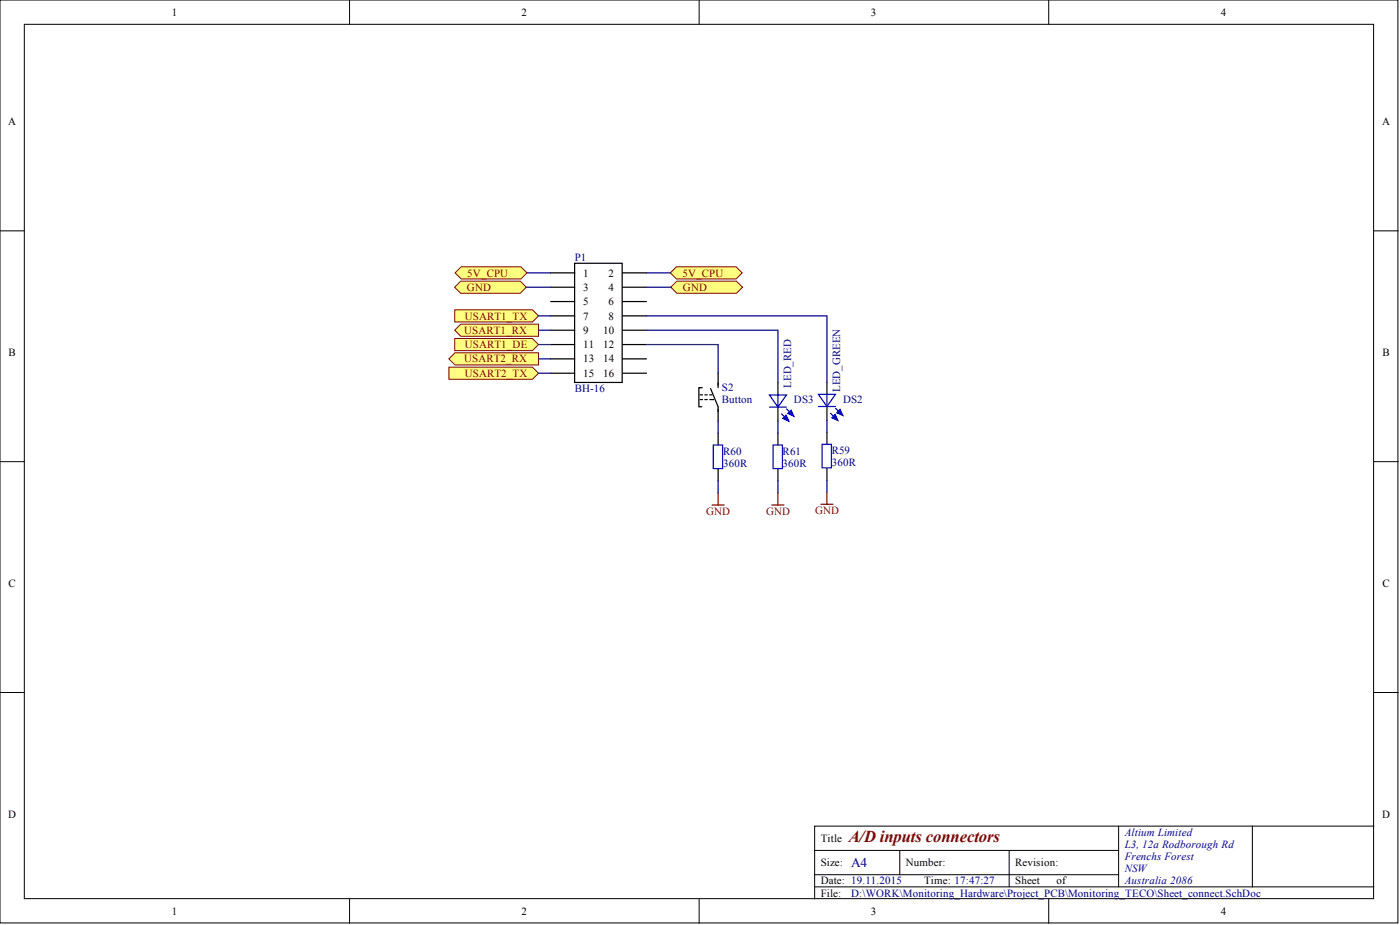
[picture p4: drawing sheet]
<svg xmlns="http://www.w3.org/2000/svg" width="292mm" height="193mm" viewBox="0 0 292 193" stroke-linecap="round" stroke-linejoin="round" font-family="sans-serif">
<g fill="#fff" stroke="#000" stroke-width=".21">
<path d="M0 0h291.7v192.5h-291.7z"/>
<path d="M5.1 5.1h281.5v182.4h-281.5z"/>
</g>
<g fill="none" stroke="#000" stroke-width=".21">
<path d="M72.9 0v5.1M145.9 0v5.1M218.8 0v5.1M0 48.2h5.1M286.7 48.2h5M0 96.3h5.1M286.7 96.3h5M0 144.5h5.1M286.7 144.5h5M170 177.4h63.4M187.7 177.4v5.1M210.6 177.4v7.6"/>
<path d="M233.4 172.3v12.7M261.3 172.3h-91.3v15.2M286.7 172.3h-25.4v12.7M72.9 187.5v5.1M145.9 187.5v5.1M170 185h116.7M170 182.5h63.4M218.8 187.5v5.1"/>
</g>
<g fill="none" stroke="#000" stroke-width=".25">
<path d="M114.9 56.9h5M114.9 59.9h5M119.9 54.9h9.9v24.9h-9.9zM129.9 56.9h5M129.9 59.9h5M114.9 62.9h5M114.9 65.9h5M114.9 68.9h5M114.9 71.9h5M114.9 74.9h5M114.9 77.9h5M129.9 62.9h5"/>
<path d="M129.9 65.9h5M129.9 68.9h5M129.9 71.9h5M129.9 74.9h5M129.9 77.9h5"/>
</g>
<g fill="#ffff80" stroke="#800000" stroke-width=".21">
<path d="M139.9 56.9l1.2-1.2h12.5l1.3 1.2-1.3 1.3h-12.5z" fill-rule="evenodd"/>
<path d="M95 56.9l1.2-1.2h12.5l1.2 1.2-1.2 1.3h-12.5z" fill-rule="evenodd"/>
<path d="M94.9 59.9l1.2-1.2h12.5l1.2 1.2-1.2 1.3h-12.5z" fill-rule="evenodd"/>
<path d="M140 59.9l1.2-1.2h12.5l1.2 1.2-1.2 1.3h-12.5z" fill-rule="evenodd"/>
<path d="M94.9 64.6h16.2l1.3 1.3-1.3 1.3h-16.2z" fill-rule="evenodd"/>
<path d="M94.9 68.9l1.2-1.3h16.3v2.6h-16.3z" fill-rule="evenodd"/>
<path d="M94.9 70.6h16.2l1.3 1.3-1.3 1.2h-16.2z" fill-rule="evenodd"/>
<path d="M93.7 76.6h17.4l1.3 1.3-1.3 1.2h-17.4z" fill-rule="evenodd"/>
<path d="M93.7 74.9l1.2-1.3h17.5v2.5h-17.5z" fill-rule="evenodd"/>
</g>
<path d="M171.3 105.2h2.5M172.5 102.7v2.5" fill="none" stroke="#800000" stroke-width=".25"/>
<path d="M162.3 90.4v2.4M162.3 97.8v2.5" fill="none" stroke="#000" stroke-width=".25"/>
<path d="M161.3 92.8h1.9v5h-1.9zM164.1 85.3l1.3 1.3" fill="none" stroke="#00f" stroke-width=".25"/>
<path d="M164.3 86.2l.7-.7 .7 1.4z" fill="#00f"/>
<path d="M164.3 86.2l.7-.7 .7 1.4z" fill="none" stroke="#00f" stroke-width=".21"/>
<path d="M162.3 79.9v2.5M162.3 84.9v2.9" fill="none" stroke="#000" stroke-width=".25"/>
<path d="M160.5 82.4h3.6l-1.8 2.5zM160.5 84.9h3.6M162.3 82.4v2.5M163.1 86.4l1.3 1.2" fill="none" stroke="#00f" stroke-width=".25"/>
<path d="M163.3 87.3l.7-.7 .6 1.3z" fill="#00f"/>
<path d="M163.3 87.3l.7-.7 .6 1.3z" fill="none" stroke="#00f" stroke-width=".21"/>
<path d="M174.3 85.2l1.4 1.3" fill="none" stroke="#00f" stroke-width=".25"/>
<path d="M175.3 85.4l.6 1.3-1.3-.6z" fill="#00f"/>
<path d="M175.3 85.4l.6 1.3-1.3-.6z" fill="none" stroke="#00f" stroke-width=".21"/>
<path d="M172.5 79.7v2.5M172.5 84.7v3" fill="none" stroke="#000" stroke-width=".25"/>
<path d="M170.8 82.3h3.5l-1.8 2.5zM170.8 84.8h3.5M172.5 82.3v2.5M173.3 86.2l1.3 1.3" fill="none" stroke="#00f" stroke-width=".25"/>
<path d="M173.5 87.2l.8-.8 .6 1.4z" fill="#00f"/>
<path d="M173.5 87.2l.8-.8 .6 1.4z" fill="none" stroke="#00f" stroke-width=".21"/>
<path d="M148.6 105.4h2.5M149.8 102.8v2.6M161 105.4h2.6M162.3 102.8v2.6" fill="none" stroke="#800000" stroke-width=".25"/>
<g fill="none" stroke="#000" stroke-width=".25">
<path d="M149.8 77.9v3M146.1 82.4h.5M146.1 83.4h.5M146.5 80.9h-.7v4h.6M147.1 82.4h.5M147.1 83.4h.5M148.1 82.4h.5M148.1 83.4h.8M148.3 81.1l1.5 3.8v2.9M149.8 90.4v2.4M149.8 97.8v2.5M172.5 90.2v2.5"/>
<path d="M172.5 97.7v2.5"/>
</g>
<path d="M148.8 92.8h2v5h-2zM171.5 92.7h2v4.9h-2z" fill="none" stroke="#00f" stroke-width=".25"/>
<g fill="none" stroke="#000080" stroke-width=".25">
<path d="M109.8 59.9h5.1M109.9 56.9h5M134.9 56.9h5M134.9 59.9h5.1M112.4 65.9h2.5M112.4 68.9h2.5M112.4 71.9h2.5M112.4 74.9h2.5M112.4 77.9h2.5M134.9 65.9h37.6v13.8M134.9 68.9h27.4v11M134.9 71.9h14.9v6"/>
<path d="M149.8 87.8v2.6M162.3 87.8v2.6M172.5 87.7v2.5M149.8 100.3v2.5M162.3 100.3v2.5M172.5 100.2v2.5"/>
</g>
<text font-size="3.5" fill="#800000" x="177.1" y="175.6">A/D inputs connectors</text>
<text font-size="2.8" fill="#000080" x="177.6" y="180.9">A4</text>
<g font-size="2.3">
<text x="35.9" y="3.3">1</text>
<text x="108.8" y="3.3">2</text>
<text x="181.7" y="3.3">3</text>
<text x="254.7" y="3.3">4</text>
<text x="1.7" y="26.1">A</text>
<text x="288.4" y="26.1">A</text>
<text x="121.7" y="57.7">1</text>
<text x="126.9" y="57.7">2</text>
<text x="121.7" y="60.7">3</text>
<text x="121.7" y="63.7">5</text>
<text x="126.9" y="60.7">4</text>
<text x="126.9" y="63.7">6</text>
<text x="121.7" y="66.7">7</text>
<text x="121.7" y="69.7">9</text>
<text x="125.8" y="69.7">10</text>
<text x="126.9" y="66.7">8</text>
<text x="1.8" y="74.3">B</text>
<text x="121.7" y="72.7">11</text>
<text x="121.7" y="75.6">13</text>
<text x="125.8" y="72.7">12</text>
<text x="125.8" y="75.6">14</text>
<text x="288.4" y="74.3">B</text>
<text x="121.7" y="78.7">15</text>
<text x="125.8" y="78.7">16</text>
<text x="1.8" y="122.4">C</text>
<text x="288.4" y="122.4">C</text>
<text x="1.7" y="170.6">D</text>
<text x="288.4" y="170.6">D</text>
<text x="171.2" y="175.6">Title</text>
<text x="171.2" y="180.7">Size:</text>
<text x="171.2" y="184.5">Date: 19.11.2015</text>
<text x="189" y="180.7">Number:</text>
<text x="192.8" y="184.5">Time: 17:47:27</text>
<text x="211.8" y="180.7">Revision:</text>
<text x="211.8" y="184.5">Sheet</text>
<text x="220.5" y="184.5">of</text>
<text x="35.9" y="190.8">1</text>
<text x="108.8" y="190.8">2</text>
<text x="171.2" y="187">File:</text>
<text x="181.7" y="190.8">3</text>
<text x="254.7" y="190.8">4</text>
</g>
<g font-size="2.3" fill="#800000">
<text x="97.5" y="57.7">5V_CPU</text>
<text x="142.4" y="57.7">5V_CPU</text>
<text x="97.4" y="60.7">GND</text>
<text x="142.5" y="60.7">GND</text>
<text x="96.8" y="69.7">USART1_RX</text>
<text x="97" y="66.7">USART1_TX</text>
<text x="96.8" y="75.6">USART2_RX</text>
<text x="97" y="72.7">USART1_DE</text>
<text x="97" y="78.7">USART2_TX</text>
<text x="147.3" y="107.4">GND</text>
<text x="159.8" y="107.4">GND</text>
<text x="170.1" y="107.2">GND</text>
</g>
<g font-size="2.3" fill="#000080">
<text x="119.9" y="54.4">P1</text>
<text x="119.9" y="81.9">BH-16</text>
<text x="150.6" y="81.6">S2</text>
<text x="165.1" y="80.9" transform="rotate(-90 165.1 80.9)">LED_RED</text>
<text x="175.3" y="81.8" transform="rotate(-90 175.3 81.8)">LED_GREEN</text>
<text x="150.6" y="84.1">Button</text>
<text x="165.7" y="84.1">DS3</text>
<text x="175.9" y="84.1">DS2</text>
<text x="150.9" y="94.9">R60</text>
<text x="163.3" y="94.9">R61</text>
<text x="173.5" y="94.7">R59</text>
<text x="150.9" y="97.4">360R</text>
<text x="163.3" y="97.4">360R</text>
<text x="173.5" y="97.2">360R</text>
<text x="234.7" y="174.4">Altium Limited</text>
<text x="234.7" y="176.9">L3, 12a Rodborough Rd</text>
<text x="234.7" y="179.4">Frenchs Forest</text>
<text x="234.7" y="182">NSW</text>
<text x="234.7" y="184.5">Australia 2086</text>
<text x="177.6" y="187">D:\WORK\Monitoring_Hardware\Project_PCB\Monitoring_TECO\Sheet_connect.SchDoc</text>
</g>
</svg>
